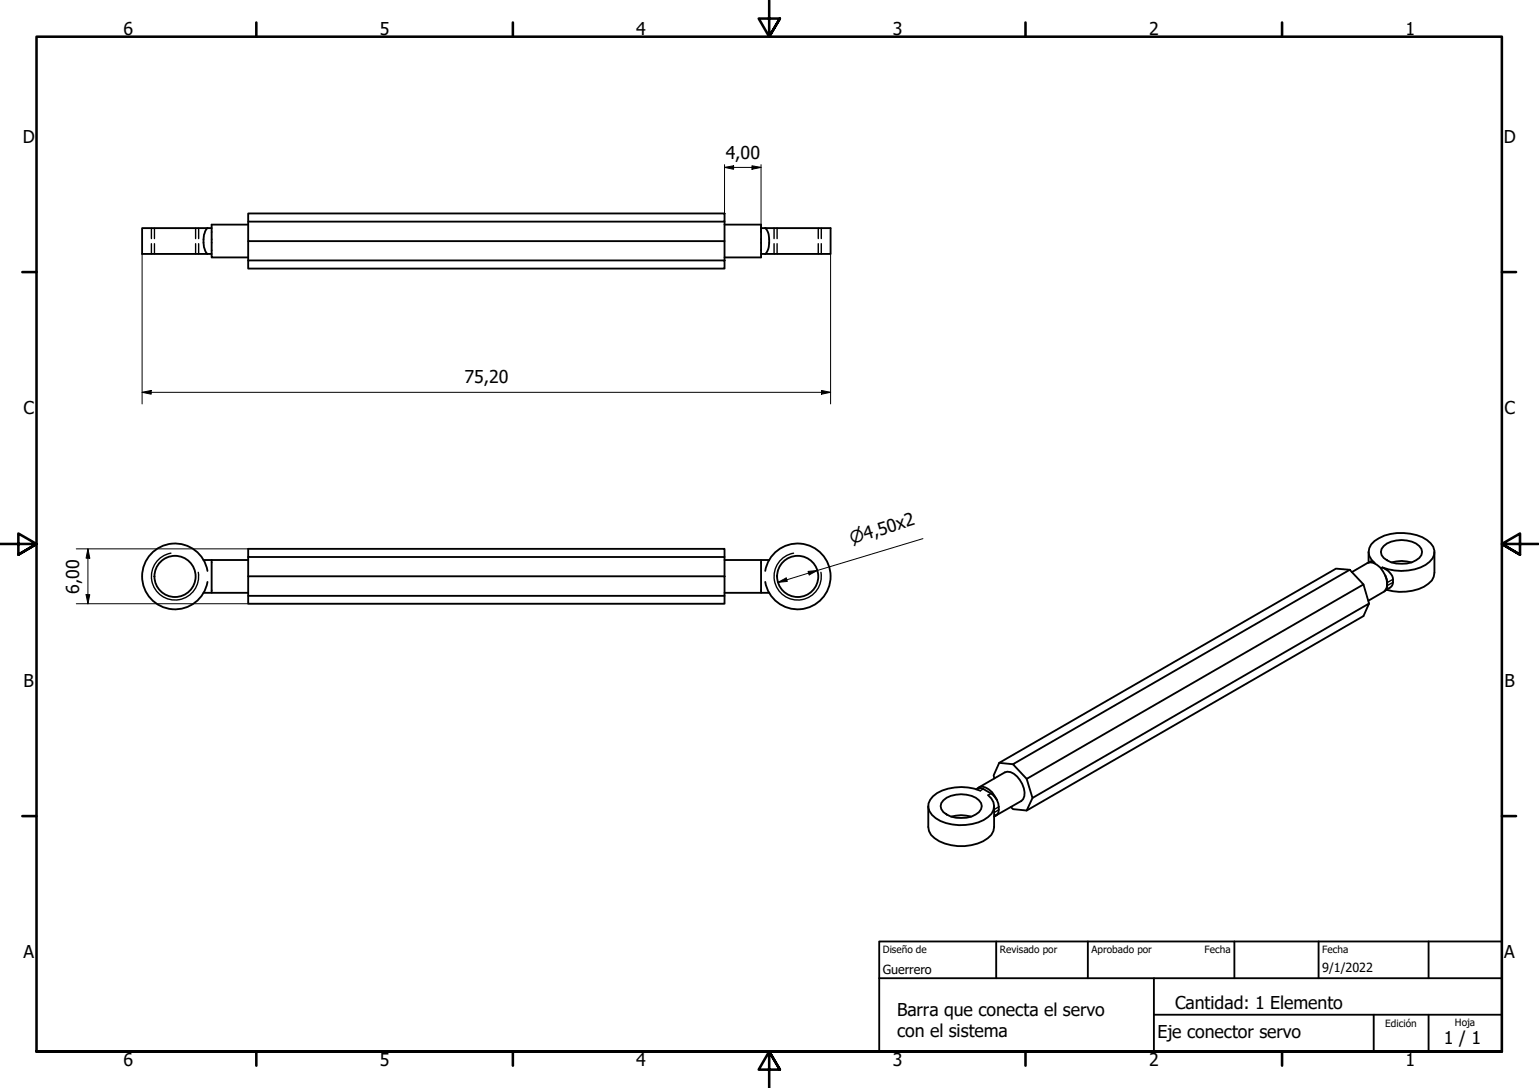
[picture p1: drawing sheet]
<svg xmlns="http://www.w3.org/2000/svg" width="420mm" height="297mm" viewBox="0 0 420 297" stroke-linecap="round" stroke-linejoin="round" font-family="sans-serif">
<!-- layer: Oculto (ISO) -->
<g fill="none" stroke="#000" stroke-width=".38">
<path d="M41.3 62.3v2.8M41.3 66.5v2.8M42.2 62.3v2.8M42.2 66.5v2.8M53.4 62.3v2.8M53.4 66.5v2.8M54.2 62.3v2.8M54.2 66.5v2.8M211.3 62.3v2.8M211.3 66.5v2.8M212.2 62.3v2.8M212.2 66.5v2.8"/>
<path d="M223.4 62.3v2.8M223.4 66.5v2.8M224.2 62.3v2.8M224.2 66.5v2.8"/>
</g>
<!-- layer: Visible (ISO) -->
<g fill="none" stroke="#000" stroke-width=".51">
<path d="M67.8 58.3h130v2.2h-130zM56.6 62.3a6.2 6.2 0 0 0 0 7M56.6 62.3h-17.8v7h19M56.6 62.3h1.2M67.8 61.3h-10v9h10M67.8 71.1h130v2.2h-130zM67.8 60.5v5.3h130v5.3M67.8 65.8v5.3M197.8 61.3h10v9h-10M197.8 60.5v5.3M207.8 62.3h19v7h-17.9M207.8 69.3h1.1"/>
<path d="M208.9 62.3a6.2 6.2 0 0 1 0 7M55.6 152.9h12.2M56.6 155.9a9 9 0 0 0-13.7-6 9 9 0 0 0 0 15 9 9 0 0 0 13.7-6M57.8 152.9v8.9h-2.2M67.8 157.3h130v5.4h-130zM67.8 152.1v5.2M197.8 152.1v-2.3h-130v2.3h130v5.2M197.8 152.9h10M208.9 155.9a9 9 0 0 1 13.8-6 9 9 0 0 1 0 15 9 9 0 0 1-13.8-6M210 152.9h-2.2v8.9h2.2M368.5 155.6l-3.8-.4-91.9 53.1-1.5 3.4 .2 .8M369.1 156.2l4.2-2.5a3.1 3.1 0 0 1 3.5 1.2l1.4 2.2"/>
<path d="M372.2 159.6l1.6 5.2M373.6 150.7v2.9M373.8 153.5a1.03 1.03 0 0 1 1.5 .2 3.6 3.6 0 0 1 0-6 13.3 13.3 0 0 1 14.3-.3 3.5 3.5 0 0 1 .7 6 13.6 13.6 0 0 1-12.9 1.5 3.8 3.8 0 0 1 2.6 5l-1.8 1.3M377.8 149.1a8 8 0 0 1 9.7 0 2.26 2.26 0 0 1-.9 3.9 8.4 8.4 0 0 1-8.8-.7 2.1 2.1 0 0 1 0-3.2zM378.2 157.1a4.3 4.3 0 0 1 0 4.1M378.2 157.1a4.2 4.2 0 0 1 0 4.1M379.9 153.5a9.7 9.7 0 0 1 5.4 0M391.6 150.7v5.7a4.4 4.4 0 0 1-2.9 3.8 14.5 14.5 0 0 1-10.2 .8M57.8 161.8h10M67.8 162.7v2.1h130v-2.1M197.8 161.8h10M378.2 161.2l-4.6 2.8"/>
<path d="M257.6 218.5a8 8 0 0 1 9.7 0 2.26 2.26 0 0 1-.9 3.9 8.4 8.4 0 0 1-8.8-.7 2.1 2.1 0 0 1 0-3.2zM266.5 215.5a1.55 1.55 0 0 1 1.9-.1 5.8 5.8 0 0 1 4.3 5.3l-.2 1.2-.3 .5M266.8 215.3a2.15 2.15 0 0 1 3.1 .2l.9 .8 1.4 2.1M267.2 215l7.1-4.1a2.99 2.99 0 0 1 3.4 1.1 5.8 5.8 0 0 1 1.6 6.2l-.5 .5-7.1 4M267.7 215.9a13.3 13.3 0 0 0-13 1.5 3.6 3.6 0 0 0 .8 6 13.4 13.4 0 0 0 14.2-.3 3.5 3.5 0 0 0 0-6M272.8 208.3l3.7 .3M276.5 208.6l92-53 3.7 4-91.9 53zM280.3 212.6l1.6 5.3 91.9-53.1-1.6 3.4-91.9 53.1-3.8-.4-.5-.6M281.9 217.9l-1.6 3.4M253.4 220.1v5.7a4.5 4.5 0 0 0 3 3.9 13.4 13.4 0 0 0 13.3-.9l.9-.8 .6-1.1 .2-1.1v-5.7M259.7 222.9a9.7 9.7 0 0 1 5.4 0M272.2 222.4l-.8 .5"/>
<circle cx="47.8" cy="157.4" r="5.6"/>
<circle cx="217.8" cy="157.4" r="5.6"/>
</g>
<!-- layer: Visible fina (ISO) -->
<path d="M46.7 151a6.4 6.4 0 0 0-5.3 7.5 6.4 6.4 0 0 0 7.5 5.2 6.4 6.4 0 0 0 5.2-7.4M216.7 151a6.4 6.4 0 0 0-5.3 7.5 6.4 6.4 0 0 0 7.5 5.2 6.4 6.4 0 0 0 5.2-7.4M375.3 153.7l-.1 .1M377.4 154.9l-.4 .3M380.3 158.2l-1.6 .9M380.3 159l-1.6 .9M268.4 215.4l-.7 .5M270.6 216.6l-.9 .5M272.7 221.1l-1.3 .8M272.7 220.3l-1.3 .7" fill="none" stroke="#000" stroke-width=".38"/>
<!-- layer: Borde (ISO) -->
<g fill="none" stroke="#000" stroke-width=".7">
<path d="M70 6.1v3.9M140 6.1v3.9M210 0v10l-2.9-4.9h5.8l-2.9 4.9 2.9-4.9M280 6.1v3.9M350 6.1v3.9M6.1 74.3h3.9M410 74.3h3.9M0 148.5h10l-5-2.8v5.7l5-2.9-5 2.9M420 148.5h-10l5-2.8v5.7l-5-2.9 5 2.9M6.1 222.8h3.9M410 222.8h3.9M10 287.1v-277.1h400v277.1h-400h400"/>
<path d="M70 287.1v3.8M140 287.1v3.8M212.9 292l-2.9-4.9 2.9 4.9h-5.8l2.9-4.9v9.9M280 287.1v3.8M350 287.1v3.8"/>
</g>
<path d="M240 257h170v30.1h-170zM272 257v10.1M297 257v10.1M337 257v10.1M360 257v10.1M390 257v10.1M240 267.1h170M315 277h95M315 267.1v20M375 277v10.1M390 277v10.1" fill="none" stroke="#000" stroke-width=".51"/>
<!-- layer: Cota (ISO) -->
<g fill="none" stroke="#000" stroke-width=".27">
<path d="M197.8 45.7l2.5-.4v.9zM197.8 45.7h10M197.8 44.9v15.6M205.3 45.3l2.5 .4-2.5 .5zM207.8 44.9v18.5M38.8 69.3v41M226.8 69.3v41M38.8 107.1l2.5-.5v1zM38.8 107.1h188M224.3 106.6l2.5 .5-2.5 .5zM20.8 149.8h47M24 149.8l.5 2.6h-1z"/>
<path d="M24 149.8v15M212.4 159l2.2-1.2 .3 .9zM220.6 156l2.5-.2-2.2 1.2zM252 147.1l-39.6 11.9M20.8 164.8h47M23.5 162.4h1l-.5 2.4z"/>
</g>
<g fill="#000">
<path d="M197.8 45.7l2.5-.4v.9z" fill-rule="evenodd"/>
<path d="M205.3 45.3l2.5 .4-2.5 .5z" fill-rule="evenodd"/>
<path d="M38.8 107.1l2.5-.5v1z" fill-rule="evenodd"/>
<path d="M224.3 106.6l2.5 .5-2.5 .5z" fill-rule="evenodd"/>
<path d="M24 149.8l.5 2.6h-1z" fill-rule="evenodd"/>
<path d="M212.4 159l2.2-1.2 .3 .9z" fill-rule="evenodd"/>
<path d="M220.6 156l2.5-.2-2.2 1.2z" fill-rule="evenodd"/>
<path d="M23.5 162.4h1l-.5 2.4z" fill-rule="evenodd"/>
</g>
<g font-size="4.8">
<text x="33.7" y="9.6">6</text>
<text x="103.7" y="9.6">5</text>
<text x="173.7" y="9.6">4</text>
<text x="243.7" y="9.6">3</text>
<text x="313.7" y="9.6">2</text>
<text x="383.7" y="9.6">1</text>
<text x="6.2" y="38.9">D</text>
<text x="410.5" y="38.9">D</text>
<text x="198.1" y="43.4">4,00</text>
<text x="126.8" y="104.7">75,20</text>
<text x="6.4" y="113.1">C</text>
<text x="410.7" y="113.1">C</text>
<text x="21.6" y="162" transform="rotate(-90 21.6 162)">6,00</text>
<text x="6.4" y="187.4">B</text>
<text x="410.7" y="187.4">B</text>
<text x="6.4" y="261.7">A</text>
<text x="410.7" y="261.7">A</text>
<text x="320.8" y="275.4">Cantidad: 1 Elemento</text>
<text x="244.9" y="277.4">Barra que conecta el servo</text>
<text x="244.9" y="283.1">con el sistema</text>
<text x="316" y="283.3">Eje conector servo</text>
<text x="394.2" y="285">1 / 1</text>
<text x="33.7" y="290.9">6</text>
<text x="103.7" y="290.9">5</text>
<text x="173.7" y="290.9">4</text>
<text x="243.7" y="290.9">3</text>
<text x="313.7" y="290.9">2</text>
<text x="383.7" y="290.9">1</text>
</g>
<text font-size="4.6" x="232.5" y="148.6" transform="rotate(-17 232.5 148.6)">⌀4,50x2</text>
<g font-size="3.4">
<text x="241" y="266">Guerrero</text>
<text x="361" y="265.5">9/1/2022</text>
</g>
<g font-size="2.7">
<text x="241" y="260.2">Diseño de</text>
<text x="273" y="260.1">Revisado por</text>
<text x="298" y="260.1">Aprobado por</text>
<text x="328.9" y="260.1">Fecha</text>
<text x="361" y="260.1">Fecha</text>
<text x="378.2" y="280.3">Edición</text>
<text x="397.2" y="280">Hoja</text>
</g>
</svg>
